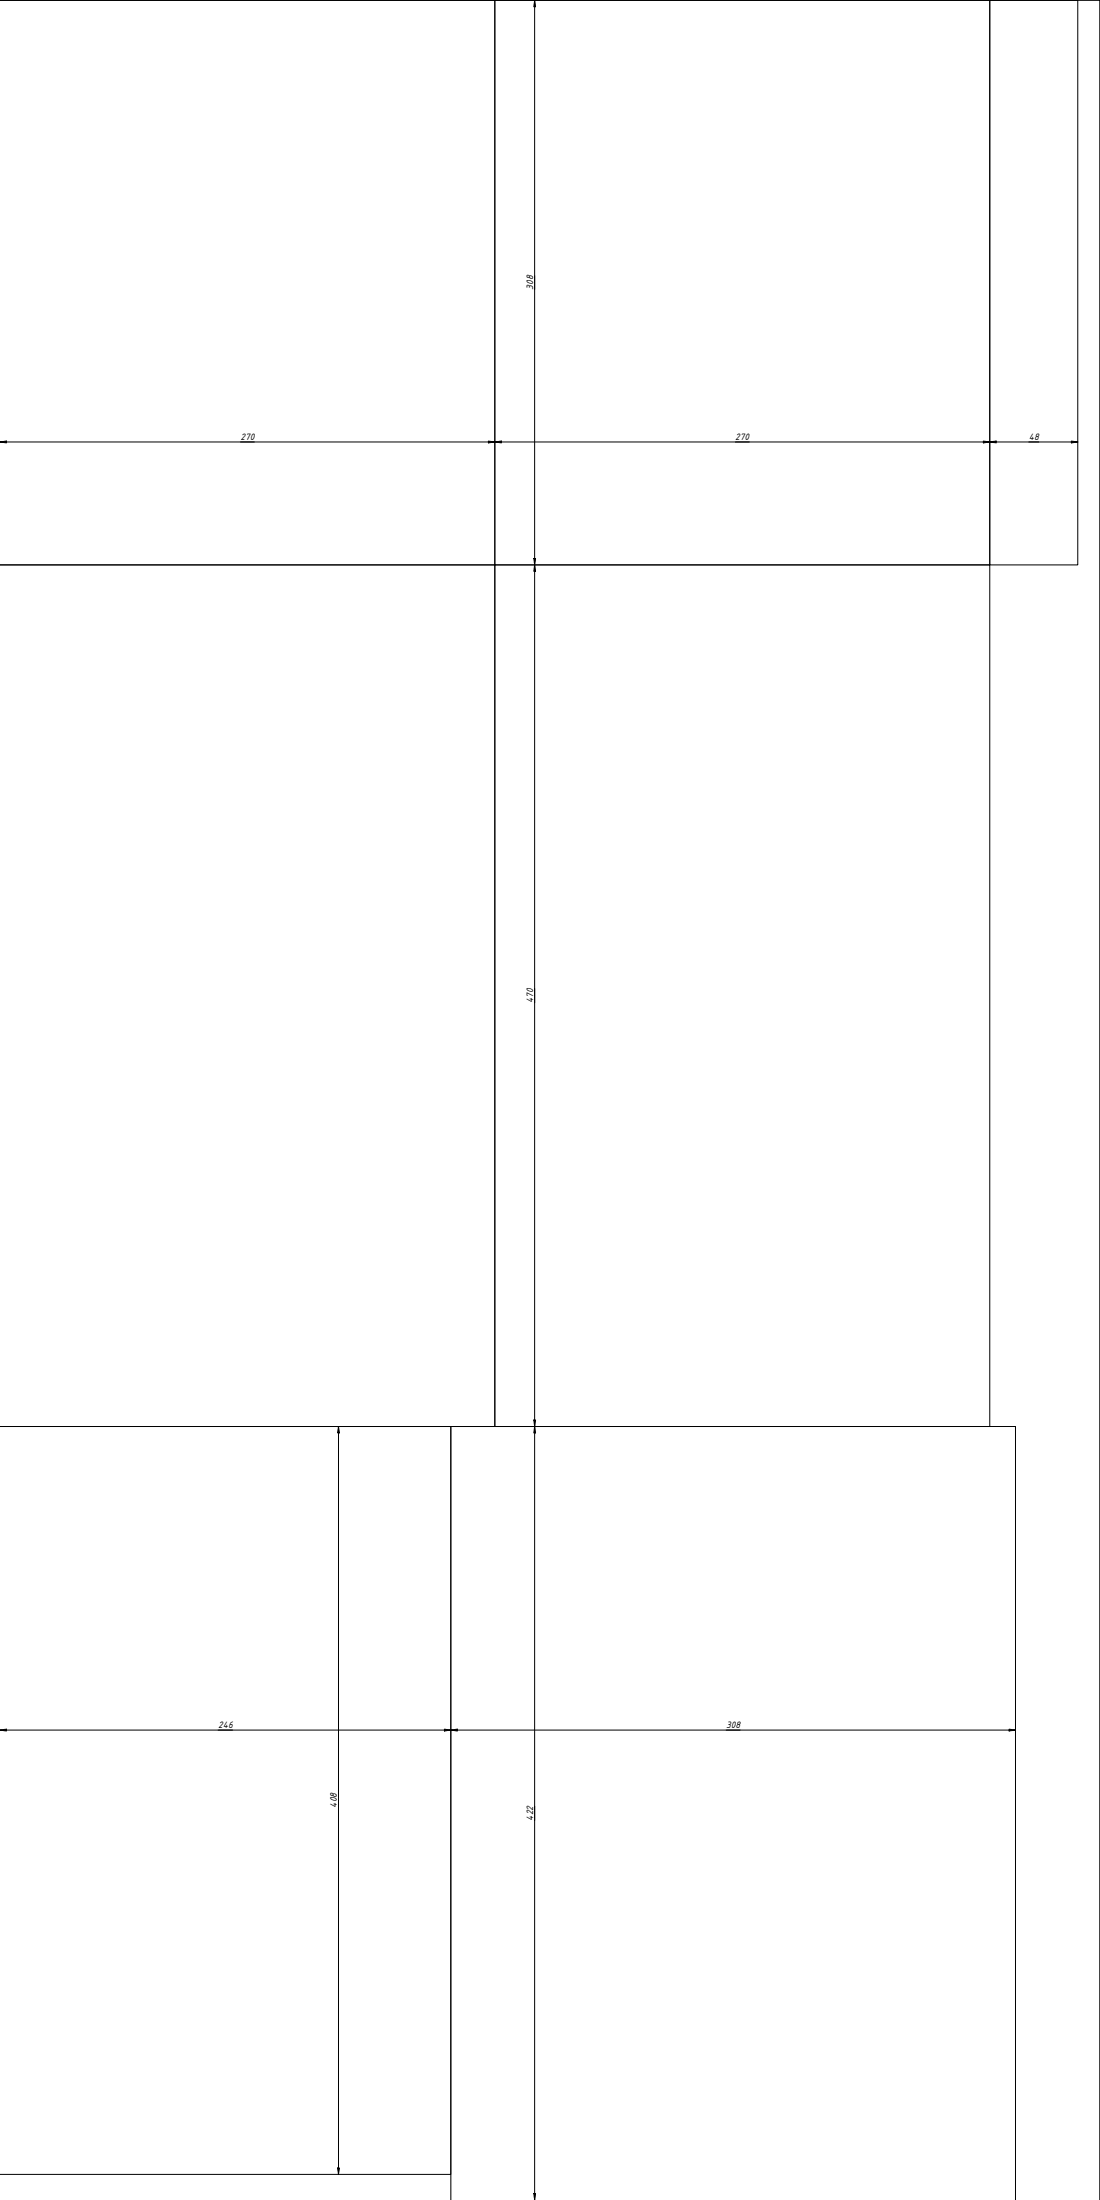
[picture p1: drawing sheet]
<svg xmlns="http://www.w3.org/2000/svg" width="600mm" height="1200mm" viewBox="0 0 600 1200" stroke-linecap="round" stroke-linejoin="round" font-family="sans-serif">
<path d="M270 0h270v308h-270zM540 0h48v308h-48zM270 308h270v470h-270zM0 1186h246v-408h-246h270v-470h-270h270v-308h-270h600v1200M246 1200v-422h308v422" fill="none" stroke="#000" stroke-width=".55"/>
<g fill="none" stroke="#000" stroke-width=".55">
<path d="M292 0v4h-1zM292 0v1200M0 241h3v1zM0 241h588M266 241h4l-4 1zM270 241h3v1zM536 241h4l-4 1zM540 241h3v1zM584 241h4l-4 1zM291 305h1v3zM292 308v4h-1zM185 778v4h-1z"/>
<path d="M185 778v408M291 775h1v3zM292 778v4h-1zM0 944l3-1v1zM0 944h554M242 943l4 1h-4zM246 944l3-1v1zM550 943l4 1h-4zM184 1183h1v3zM291 1197h1v3z"/>
</g>
<g fill="#000">
<path d="M292 0v4h-1z" fill-rule="evenodd"/>
<path d="M0 241h3v1z" fill-rule="evenodd"/>
<path d="M266 241h4l-4 1z" fill-rule="evenodd"/>
<path d="M270 241h3v1z" fill-rule="evenodd"/>
<path d="M536 241h4l-4 1z" fill-rule="evenodd"/>
<path d="M540 241h3v1z" fill-rule="evenodd"/>
<path d="M584 241h4l-4 1z" fill-rule="evenodd"/>
<path d="M291 305h1v3z" fill-rule="evenodd"/>
<path d="M292 308v4h-1z" fill-rule="evenodd"/>
<path d="M291 775h1v3z" fill-rule="evenodd"/>
<path d="M185 778v4h-1z" fill-rule="evenodd"/>
<path d="M292 778v4h-1z" fill-rule="evenodd"/>
<path d="M0 944l3-1v1z" fill-rule="evenodd"/>
<path d="M242 943l4 1h-4z" fill-rule="evenodd"/>
<path d="M246 944l3-1v1z" fill-rule="evenodd"/>
<path d="M550 943l4 1h-4z" fill-rule="evenodd"/>
<path d="M184 1183h1v3z" fill-rule="evenodd"/>
<path d="M291 1197h1v3z" fill-rule="evenodd"/>
</g>
<g font-size="4.9">
<text x="291" y="158" transform="rotate(-90 291 158)">308</text>
<text x="131" y="240">270</text>
<text x="401" y="240">270</text>
<text x="561" y="240">48</text>
<text x="291" y="547" transform="rotate(-90 291 547)">470</text>
<text x="119" y="943">246</text>
<text x="396" y="943">308</text>
<text x="184" y="986" transform="rotate(-90 184 986)">408</text>
<text x="291" y="993" transform="rotate(-90 291 993)">422</text>
</g>
</svg>
